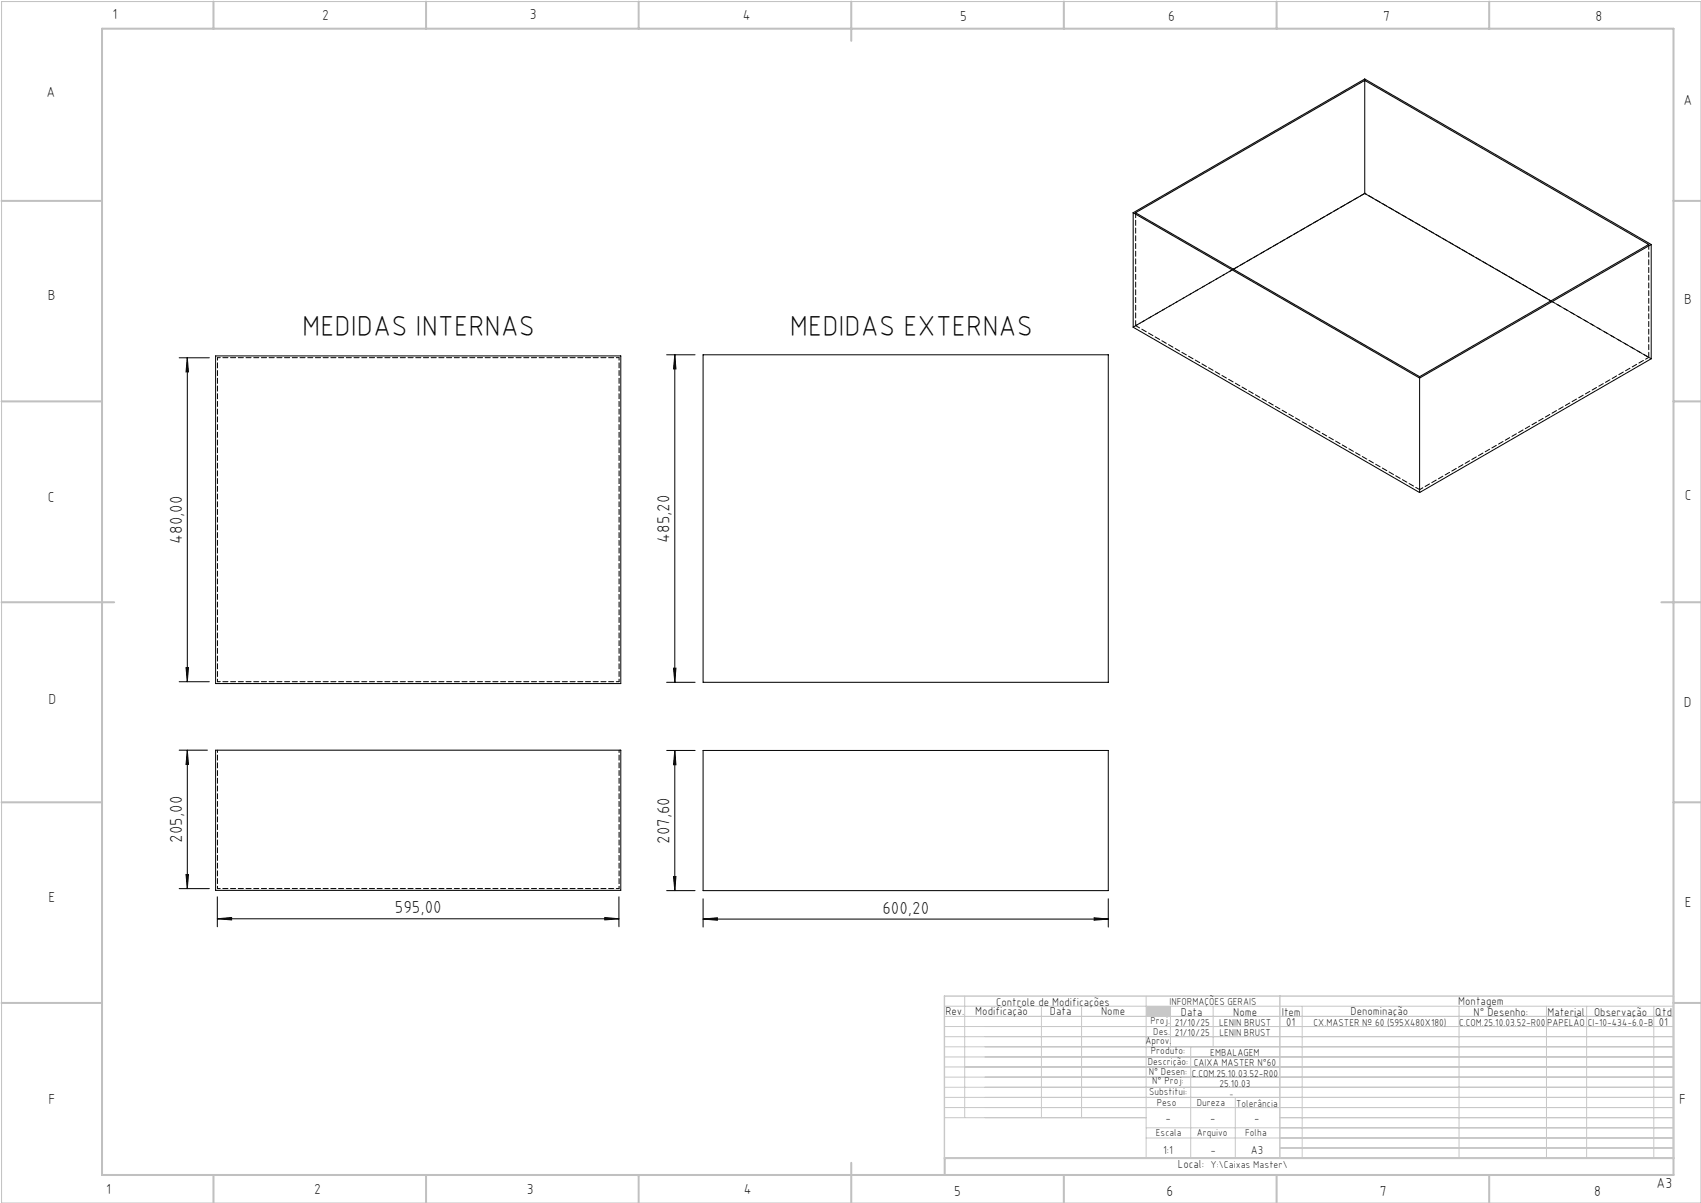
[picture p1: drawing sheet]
<svg xmlns="http://www.w3.org/2000/svg" width="420mm" height="297mm" viewBox="0 0 420 297" stroke-linecap="round" stroke-linejoin="round" font-family="sans-serif">
<path d="M.4 .4h419.6v296.6h-419.6z" fill="none" stroke="#c0c0c0" stroke-width=".25"/>
<g fill="none" stroke="#c0c0c0" stroke-width=".5">
<path d="M25.2 7.1h388v283h-388zM52.7 .4v6.7M105.2 .4v6.7M157.7 .4v6.7M210.2 .4v9.7M262.7 .4v6.7M315.2 .4v6.7M367.7 .4v6.7M.4 49.6h24.8M413.2 49.6h6.8M.4 99.1h24.8M413.2 99.1h6.8"/>
<path d="M.4 148.7h27.8M410.2 148.7h9.8M.4 198.1h24.8M413.2 198.1h6.8M.4 247.6h24.8M413.2 247.6h6.8M52.7 290.1v6.9M105.2 290.1v6.9M157.7 290.1v6.9M210.2 287.1v9.9M262.7 290.1v6.9M315.2 290.1v6.9"/>
<path d="M367.7 290.1v6.9M413.2 285.9h-179.9v4.2"/>
</g>
<g fill="none" stroke="#c3c8d2" stroke-width=".25">
<path d="M233.2 250.9h180M233.2 248.4h180M233.2 253.4h180M233.2 255.9h180M233.2 258.4h180M238.2 245.9v30M257.1 248.4v27.5M267.1 248.4v27.5M283 245.9v40M289 248.4v10M294 258.4v27.5M299.5 248.4v10"/>
<path d="M321.5 248.4v37.5M360.3 248.4v37.5M381.8 248.4v37.5M391.8 248.4v37.5M408.3 248.4v37.5M233.2 260.9h180M233.2 263.4h180M233.2 265.9h180M233.2 268.4h180M233.2 270.9h180M233.2 273.4h180M233.2 275.9h49.8"/>
<path d="M283 278.4h130.2M305 270.9v15M316 275.9h97.2M283 280.9h130.2M316 283.4h97.2"/>
</g>
<path d="M233.2 245.9h180v40h-180zM316 245.9v40" fill="none" stroke="#c3c8d2" stroke-width=".35"/>
<path d="M283 248.4h6v2.5h-6z" fill-rule="evenodd" fill="#c3c8d2"/>
<g fill="none" stroke="#000" stroke-width=".25">
<path d="M337 19.9v27.9M279.8 52.5v28.3l70.7 40.8M279.8 52.5l70.7 40.8M279.8 52.5l57.2-33 70.7 40.9M280.4 52.5l56.6-32.6 70.1 40.5-56.6 32.6zM337 47.8l45.9 26.5M337 47.8l-32.4 18.7M407.7 60.4l-57.2 32.9M407.7 60.4v28.2l-57.2 33M44.2 88.3h7.5M46.2 88.3v80M46.2 88.3l.3 3.5h-.6z"/>
<path d="M53.2 87.9h100.1v80.9h-100.1zM164.6 87.6h7M166.6 87.6v80.8M166.6 87.6l.3 3.5h-.6zM173.6 87.6h100v80.8h-100zM350.5 93.3v28.3M44.2 168.3h7.5M45.9 164.8h.6l-.3 3.5zM164.6 168.4h7M166.3 165h.6l-.3 3.4zM44.2 185.2h7M46.2 185.2v34.2"/>
<path d="M46.2 185.2l.3 3.5h-.6zM53.2 185.2h100.1v34.6h-100.1zM164.6 185.3h7M166.6 185.3v34.6M166.6 185.3l.3 3.5h-.6zM173.6 185.3h100v34.6h-100zM44.2 219.4h7.5M45.9 215.9h.6l-.3 3.5zM164.6 219.9h7M166.3 216.4h.6l-.3 3.5zM53.7 226.8l3.5-.3v.6zM53.7 221.4v7.4"/>
<path d="M53.7 226.8h99.1M149.3 226.5l3.5 .3-3.5 .3zM152.8 221.4v7.4M173.6 226.9l3.5-.3v.6zM173.6 221.9v7M173.6 226.9h100M270.2 226.6l3.4 .3-3.4 .3zM273.6 221.9v7"/>
</g>
<g fill="#000">
<path d="M45.9 164.8h.6l-.3 3.5zM46.2 88.3l.3 3.5h-.6zM166.3 165h.6l-.3 3.4zM166.6 87.6l.3 3.5h-.6z"/>
<path d="M46.2 185.2l.3 3.5h-.6zM45.9 215.9h.6l-.3 3.5zM166.6 185.3l.3 3.5h-.6zM166.3 216.4h.6l-.3 3.5z"/>
<path d="M53.7 226.8l3.5-.3v.6zM149.3 226.5l3.5 .3-3.5 .3zM173.6 226.9l3.5-.3v.6zM270.2 226.6l3.4 .3-3.4 .3z"/>
</g>
<path d="M53.7 185.2v34.2M152.9 185.2v34.2" fill="none" stroke="#000" stroke-width=".25" stroke-dasharray="1.3 .6" stroke-dashoffset=".7"/>
<path d="M53.7 88.3h99.2M152.9 88.3v80M53.7 168.3v-80M152.9 168.3h-99.2M53.7 219.4h99.2" fill="none" stroke="#000" stroke-width=".25" stroke-dasharray="1.3 .6" stroke-dashoffset=".6"/>
<path d="M337 19.5v.3M280.4 52.5v27.9M337 47.7h.1M337 47.7l-57.2 33.1M304.6 66.5l-24.2 13.9M407.1 60.3v27.9M350.5 93v.3M407.1 88.2l-24.2-13.9" fill="none" stroke="#000" stroke-width=".25" stroke-dasharray="1.3 .6"/>
<path d="M280.4 80.4l70.1 40.5" fill="none" stroke="#000" stroke-width=".25" stroke-dasharray="1.3 .6" stroke-dashoffset=".2"/>
<path d="M350.5 120.9l56.6-32.7" fill="none" stroke="#000" stroke-width=".25" stroke-dasharray="1.3 .6" stroke-dashoffset=".4"/>
<path d="M407.7 88.6l-70.7-40.9" fill="none" stroke="#000" stroke-width=".25" stroke-dasharray="1.3 .6" stroke-dashoffset=".8"/>
<g font-size="7.1">
<text x="74.6" y="82.9">MEDIDAS INTERNAS</text>
<text x="195" y="82.9">MEDIDAS EXTERNAS</text>
</g>
<g font-size="4.3">
<text x="45" y="134.2" transform="rotate(-90 45 134.2)">480,00</text>
<text x="165.3" y="133.9" transform="rotate(-90 165.3 133.9)">485,20</text>
<text x="45" y="208.1" transform="rotate(-90 45 208.1)">205,00</text>
<text x="165.3" y="208.4" transform="rotate(-90 165.3 208.4)">207,60</text>
<text x="97.5" y="225.5">595,00</text>
<text x="217.9" y="225.6">600,20</text>
</g>
<g font-size="3.6">
<text x="27.8" y="4.8">1</text>
<text x="79.5" y="4.9">2</text>
<text x="130.8" y="4.8">3</text>
<text x="183.4" y="4.9">4</text>
<text x="237.1" y="5.1">5</text>
<text x="288.4" y="5.2">6</text>
<text x="341.5" y="5.1">7</text>
<text x="394" y="5.2">8</text>
<text x="11.5" y="24">A</text>
<text x="415.7" y="25.8">A</text>
<text x="11.8" y="74.1">B</text>
<text x="415.8" y="75.1">B</text>
<text x="11.8" y="124">C</text>
<text x="416" y="123.5">C</text>
<text x="12" y="173.7">D</text>
<text x="415.8" y="174.7">D</text>
<text x="12" y="222.6">E</text>
<text x="416" y="223.9">E</text>
<text x="12" y="272.6">F</text>
<text x="414.6" y="272.6">F</text>
<text x="409" y="293.3">A3</text>
<text x="26.2" y="294.8">1</text>
<text x="77.6" y="294.8">2</text>
<text x="130.1" y="294.8">3</text>
<text x="183.7" y="294.7">4</text>
<text x="235.6" y="295.2">5</text>
<text x="288" y="295.2">6</text>
<text x="340.7" y="295.2">7</text>
<text x="393.6" y="295.2">8</text>
</g>
<g font-size="2.9">
<text x="240.8" y="250.6">Modificação</text>
<text x="259.2" y="250.6">Data</text>
<text x="271.9" y="250.6">Nome</text>
<text x="290.9" y="288.4">Local:</text>
</g>
<g font-size="2.8">
<text x="233.4" y="250.6">Rev.</text>
<text x="246" y="248.4">Controle de Modificações</text>
<text x="291.6" y="250.8">Data</text>
<text x="304.5" y="250.8">Nome</text>
<text x="316.5" y="250.9">Item</text>
<text x="333.5" y="250.5">Denominação</text>
<text x="360.1" y="248.2">Montagem</text>
<text x="363.9" y="250.8">N° Desenho:</text>
<text x="382.1" y="250.8">Material</text>
<text x="393.6" y="250.8">Observação</text>
<text x="408.7" y="250.9">Qtd</text>
<text x="317.6" y="253.3">01</text>
<text x="409.6" y="253.3">01</text>
<text x="287.7" y="276.9">-</text>
<text x="298.8" y="276.9">-</text>
<text x="309.7" y="276.9">-</text>
<text x="287.2" y="284.8">1:1</text>
<text x="298.9" y="284.8">-</text>
<text x="308.8" y="284.8">A3</text>
</g>
<g font-size="2.5">
<text x="288.7" y="248.2">INFORMAÇÕES GERAIS</text>
<text x="282.8" y="257.8">Aprov.</text>
<text x="284.1" y="252.9">Proj.</text>
<text x="284.8" y="255.4">Des.</text>
<text x="290.1" y="255.8">21/10/25</text>
<text x="290.1" y="253.3">21/10/25</text>
<text x="301" y="253.3">LENIN BRUST</text>
<text x="301.1" y="255.8">LENIN BRUST</text>
<text x="324.3" y="253.3">CX.MASTER Nº 60 (595X480X180)</text>
<text x="360.3" y="253.3">C.COM.25.10.03.52-R00</text>
<text x="382" y="253.3">PAPELÃO</text>
<text x="392" y="253.3">CI-10-434-6.0-B</text>
<text x="283.4" y="262.9">Descrição:</text>
<text x="284.2" y="260.3">Produto:</text>
<text x="294.7" y="263.3">CAIXA MASTER N°60</text>
<text x="298.8" y="260.7">EMBALAGEM</text>
<text x="283.7" y="265.4">N° Desen:</text>
<text x="284.5" y="267.7">N° Proj:</text>
<text x="294.3" y="265.9">C.COM.25.10.03.52-R00</text>
<text x="301.1" y="268.3">25.10.03</text>
<text x="283.7" y="270.4">Substitui:</text>
<text x="285.6" y="273">Peso</text>
<text x="295.5" y="273">Dureza</text>
<text x="305.2" y="273.3">Tolerância</text>
<text x="285.4" y="280.4">Escala</text>
<text x="295.5" y="280.4">Arquivo</text>
<text x="307.5" y="280.4">Folha</text>
<text x="298.9" y="288.4">Y:\Caixas Master\</text>
</g>
<text font-size="2.1" x="303.5" y="270.9">-</text>
</svg>
